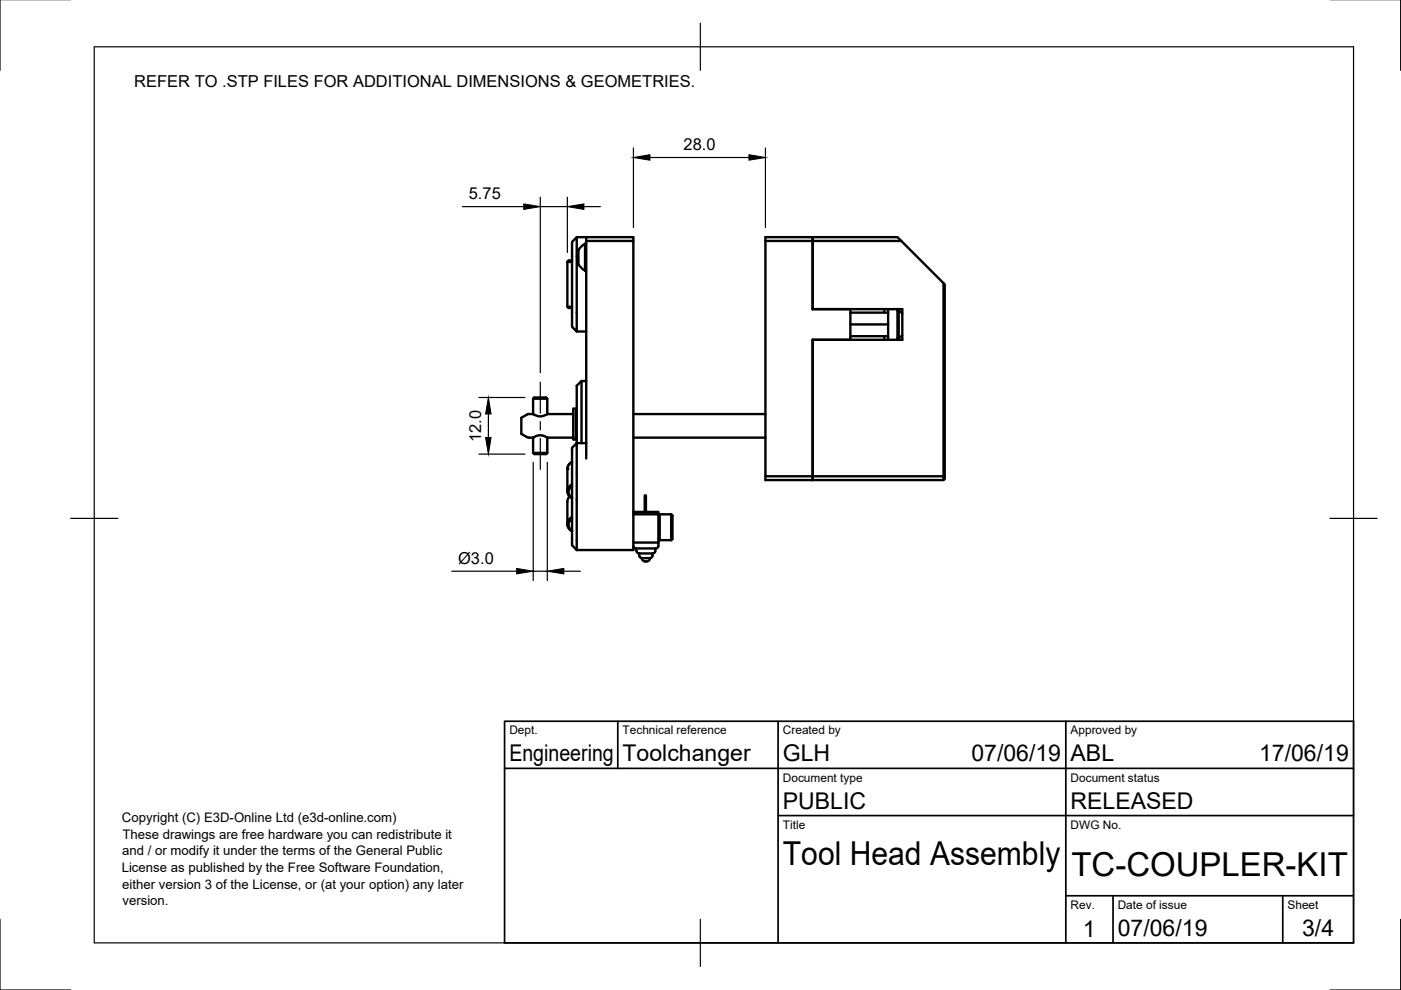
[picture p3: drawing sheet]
<svg xmlns="http://www.w3.org/2000/svg" width="297mm" height="210mm" viewBox="0 0 297 210" stroke-linecap="round" stroke-linejoin="round" font-family="sans-serif">
<!-- layer: Visible -->
<g fill="none" stroke="#000" stroke-width=".51">
<path d="M120.5 55.3h.8M120.5 55.3l-.2 .2h1M120.5 55.3l-.2 .2v9.5l.2 .3h.8M121.3 51.3l1-1v20l-1-1zM122.3 50.3h2M124 51.7v5.7h.3M124 51.7h.3M124.1 51.7a2.04 2.04 0 0 0-1.5 1.9v1.3a2 2 0 0 0 1.5 2.5M124.3 50.3v46.9M124.3 50.3h10v66.3h-12M124.3 51.1h10M162.3 51.1h28.8"/>
<path d="M172.3 50.3v15.2h19v6.5h-19M172.3 50.3h18l9.7 9.7M172.3 50.3h-10v51.5h37.7M120.3 65h1M122.3 70.3h2M172.3 72v29.8M180.3 65.5v6.5h-8M180.3 71.3h8M180.3 68.8h8M180.3 66.3h8M187.5 65.5v.8M187.5 71.3v.7"/>
<path d="M188.3 65.5v6.5M190.3 65.5v6.5M190.3 65.9h.2v5.7h-.2M190.3 65.7l.2-.2v.4M190.5 71.6v.4l-.2-.1M190.5 65.9l.8 .5M191.3 71.1l-.8 .5M111.7 87.9l-1.2 .7v3.4l1.7 .8M112.2 87.8h.8M112.2 92.8h.8M112.2 87.8l-.5 .1M113 96l.3 .3h2.5l.2-.3"/>
<path d="M113 96h3M113 84.5h3M113 84.5l.3-.2h2.5l.2 .2v3.3M113 87.8l1.3 .5 .7-.1 1-.4M113 92.8l1.5-.5 .7 .1 .8 .4M113 84.5v3.3M113 92.8v3.2M116 92.8v3.2M116 87.8h5.5M116 92.8h5.5M121.3 98a1.72 1.72 0 0 0-1 1.4v4.8M121.5 93.1v-6.5h.6v6.5"/>
<path d="M121.5 93.1h.6h-.6M122.1 92.3h.2M122.1 88.3h.2M122.3 94l-1 .9v20.7l1 1M122.3 94v22.6M122.3 94h2M123.3 80.8v13.2M124.3 80.8h-1l-1 1v12.2M134.3 87.8h28M134.3 92.8h28M120.7 105.3l-.3 .5-.1 .6v4.7a1.68 1.68 0 0 0 1 1.5 1.62 1.62 0 0 1-1-1.5 1.62 1.62 0 0 1 1-1.5M121.3 102.7a1.62 1.62 0 0 0-1 1.5 1.62 1.62 0 0 0 1 1.5"/>
<path d="M121.3 103.1a1.4 1.4 0 0 0 0 2.5M121.3 110a1.4 1.4 0 0 0 0 2.5M134.3 109h5.3v6M134.3 108.5h5.3v.5M134.3 115h5.3M134.3 115.8l.2 .4 .3 .1M134.8 116.3h4.3M134.9 116.3l.1 .8 .5 .2M135.4 117.3h3M135.5 117.3l.1 .8 .5 .2a.87 .87 0 0 0 1 .7M136 118.3h1.8M136.7 108.5v-3.5h.2v3.5"/>
<path d="M137.8 118.3a.71 .71 0 0 1-.7 .7M138.3 117.3v.8l-.5 .2M138.9 116.3v.8l-.5 .2M139.6 115l-.1 1-.4 .3M139.6 114.3l.3 .2M139.9 109v5.5M139.9 109l-.3 .3M139.9 114.5h2.4M139.9 109h2.4M142.3 109l.3 .3v5l-.3 .2M142.3 109v5.5M200.3 100.9l-.3 .1v.8l.3-.3v-41.2l-.3-.3v41h-37.7"/>
</g>
<g fill="#000">
<circle cx="120.3" cy="55.5" r=".25"/>
<circle cx="120.3" cy="99.5" r=".25"/>
<circle cx="121.5" cy="93.1" r=".25"/>
<circle cx="122.1" cy="93.1" r=".25"/>
<circle cx="120.3" cy="111.1" r=".25"/>
</g>
<!-- layer: Border -->
<path d="M0 -.1v15M297 -.1v15M20 9.9h267v190h-267zM148.5 4.9v10M15 109.9h10M282 109.9h10M0 194.9v15h15M148.5 194.9v10M297 194.9v15h-15" fill="none" stroke="#000" stroke-width=".25"/>
<!-- layer: TitleBlock -->
<path d="M107 152.9h180v47h-180zM131 152.9v10M165 152.9v47M226 152.9v47M107 162.9h180M165 172.9h122M226 189.9h61M236 189.9v10M272 189.9v10" fill="none" stroke="#000" stroke-width=".36"/>
<!-- layer: Center Lines -->
<path d="M114.6 81v6.6M114.6 89.4v1.8M114.6 93v6.5" fill="none" stroke="#000" stroke-width=".25"/>
<!-- layer: Dimensions -->
<g fill="none" stroke="#000" stroke-width=".25">
<path d="M134.3 31.4v16.9M137.8 33.4h21M162.3 31.4v16.9M98 43.8h13M114.6 41.8v37.2M114.6 43.8h5.7M120.3 41.8v11.7M123.8 43.8h3.5M101.5 84.3h9.8M101.5 96.3h9.8M103.5 87.8v5M113.1 98v25.1"/>
<path d="M116 98v25.1M95.8 121.1h13.7M113.1 121.1h2.9M119.5 121.1h3.5"/>
</g>
<path d="M134.3 33.4l3.5-.6v1.2zM158.8 32.8l3.5 .6-3.5 .6zM111 43.2l3.6 .6-3.6 .6zM120.3 43.8l3.5-.6v1.2zM103.5 84.3l.6 3.5h-1.1zM103 92.8h1.1l-.6 3.5zM109.5 120.5l3.6 .6-3.6 .6zM116 121.1l3.5-.6v1.2z" fill="#000" stroke="#000" stroke-width=".21"/>
<g font-size="7">
<text x="166" y="183.4">Tool Head Assembly</text>
<text x="227.2" y="185.8">TC-COUPLER-KIT</text>
</g>
<g font-size="4.9">
<text x="108" y="161.4">Engineering</text>
<text x="132" y="161.4">Toolchanger</text>
<text x="166" y="161.4">GLH</text>
<text x="206" y="161.4">07/06/19</text>
<text x="227" y="161.4">ABL</text>
<text x="267" y="161.4">17/06/19</text>
<text x="166" y="171.4">PUBLIC</text>
<text x="227" y="171.4">RELEASED</text>
<text x="229.6" y="198.6">1</text>
<text x="237" y="198.4">07/06/19</text>
<text x="276.1" y="198.6">3/4</text>
</g>
<g font-size="3.5">
<text x="28.5" y="18.5">REFER TO .STP FILES FOR ADDITIONAL DIMENSIONS &amp; GEOMETRIES.</text>
<text x="144.9" y="31.8">28.0</text>
<text x="99.4" y="42.3">5.75</text>
<text x="102" y="93.8" transform="rotate(-90 102 93.8)">12.0</text>
<text x="97.1" y="119.5">Ø3.0</text>
</g>
<g font-size="2.8">
<text x="25.9" y="174.3">Copyright (C) E3D-Online Ltd (e3d-online.com)</text>
<text x="26" y="177.8">These drawings are free hardware you can redistribute it</text>
<text x="25.8" y="184.9">License as published by the Free Software Foundation,</text>
<text x="25.9" y="181.4">and / or modify it under the terms of the General Public</text>
<text x="25.9" y="188.4">either version 3 of the License, or (at your option) any later</text>
<text x="26" y="192">version.</text>
</g>
<g font-size="2.5">
<text x="108" y="155.7">Dept.</text>
<text x="132" y="155.7">Technical reference</text>
<text x="166" y="155.7">Created by</text>
<text x="227" y="155.7">Approved by</text>
<text x="166" y="165.7">Document type</text>
<text x="227" y="165.7">Document status</text>
<text x="166" y="175.7">Title</text>
<text x="227" y="175.7">DWG No.</text>
<text x="227" y="192.7">Rev.</text>
<text x="237" y="192.7">Date of issue</text>
<text x="273" y="192.7">Sheet</text>
</g>
</svg>
